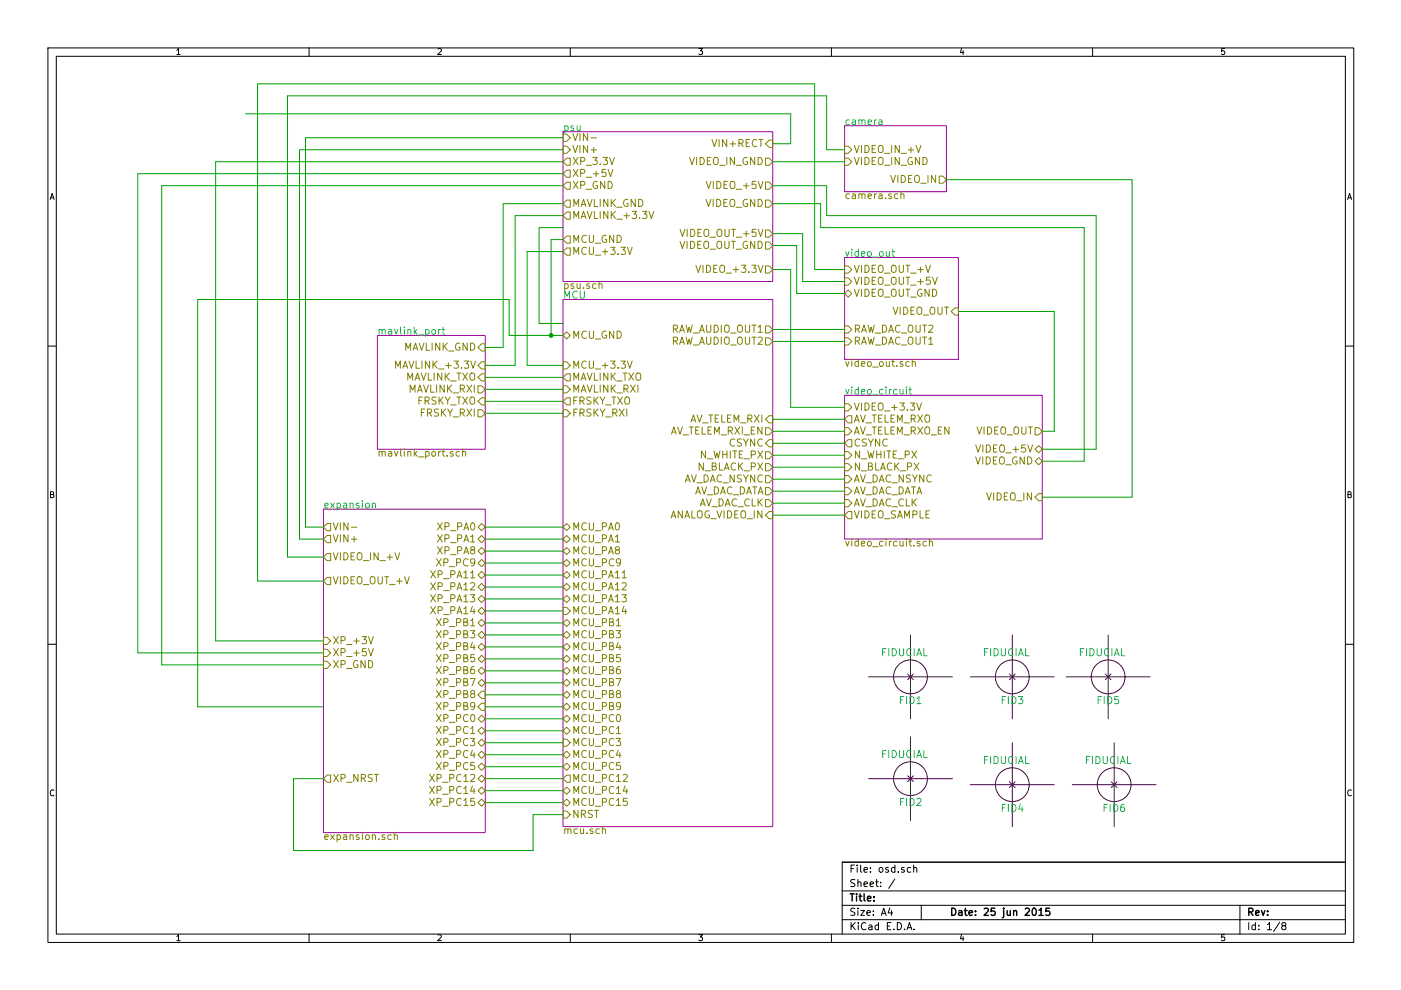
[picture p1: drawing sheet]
EESchema Schematic File Version 2  date Fri 26 Jun 2015 07:08:11 BST
LIBS:conn_20
LIBS:conn_6
LIBS:conn_5
LIBS:conn_3
LIBS:conn_2
LIBS:power
LIBS:device
LIBS:transistors
LIBS:conn
LIBS:linear
LIBS:regul
LIBS:74xx
LIBS:cmos4000
LIBS:adc-dac
LIBS:memory
LIBS:xilinx
LIBS:special
LIBS:microcontrollers
LIBS:dsp
LIBS:microchip
LIBS:analog_switches
LIBS:motorola
LIBS:texas
LIBS:intel
LIBS:audio
LIBS:interface
LIBS:digital-audio
LIBS:philips
LIBS:display
LIBS:cypress
LIBS:siliconi
LIBS:opto
LIBS:atmel
LIBS:contrib
LIBS:valves
LIBS:diodesch_ipc7531_2005
LIBS:led_ipc-7351_2005
LIBS:osd-cache
EELAYER 25  0
EELAYER END
$Descr A4 11700 8267
encoding utf-8
Sheet 1 8
Title ""
Date "25 jun 2015"
Rev ""
Comp ""
Comment1 ""
Comment2 ""
Comment3 ""
Comment4 ""
$EndDescr
NoConn ~ 9300 6550
NoConn ~ 8450 6550
NoConn ~ 7600 6500
NoConn ~ 9250 5650
NoConn ~ 8450 5650
NoConn ~ 7600 5650
$Comp
L FIDUCIAL FID6
U 1 1
P 9300 6550
F 0 "FID6" H 9300 6350 60  0000 C CNN
F 1 "FIDUCIAL" H 9250 6750 60  0000 C CNN
F 2 "FIDUCIAL" H 9300 6550 60  0001 C CNN
F 3 "none" H 9300 6550 60  0001 C CNN
F 4 "none" H 9300 6550 60  0001 C CNN "MFG Name"
F 5 "none" H 9300 6550 60  0001 C CNN "MFG Part Num"
F 6 "fiducial" H 9300 6550 60  0001 C CNN "Description"
	1    9300 6550
	1    0    0    -1  
$EndComp
$Comp
L FIDUCIAL FID4
U 1 1
P 8450 6550
F 0 "FID4" H 8450 6350 60  0000 C CNN
F 1 "FIDUCIAL" H 8400 6750 60  0000 C CNN
F 2 "FIDUCIAL" H 8450 6550 60  0001 C CNN
F 3 "none" H 8450 6550 60  0001 C CNN
F 4 "none" H 8450 6550 60  0001 C CNN "MFG Name"
F 5 "none" H 8450 6550 60  0001 C CNN "MFG Part Num"
F 6 "fiducial" H 8450 6550 60  0001 C CNN "Description"
	1    8450 6550
	1    0    0    -1  
$EndComp
$Comp
L FIDUCIAL FID2
U 1 1
P 7600 6500
F 0 "FID2" H 7600 6300 60  0000 C CNN
F 1 "FIDUCIAL" H 7550 6700 60  0000 C CNN
F 2 "FIDUCIAL" H 7600 6500 60  0001 C CNN
F 3 "none" H 7600 6500 60  0001 C CNN
F 4 "none" H 7600 6500 60  0001 C CNN "MFG Name"
F 5 "none" H 7600 6500 60  0001 C CNN "MFG Part Num"
F 6 "fiducial" H 7600 6500 60  0001 C CNN "Description"
	1    7600 6500
	1    0    0    -1  
$EndComp
$Comp
L FIDUCIAL FID5
U 1 1
P 9250 5650
F 0 "FID5" H 9250 5450 60  0000 C CNN
F 1 "FIDUCIAL" H 9200 5850 60  0000 C CNN
F 2 "FIDUCIAL" H 9250 5650 60  0001 C CNN
F 3 "none" H 9250 5650 60  0001 C CNN
F 4 "none" H 9250 5650 60  0001 C CNN "MFG Name"
F 5 "none" H 9250 5650 60  0001 C CNN "MFG Part Num"
F 6 "fiducial" H 9250 5650 60  0001 C CNN "Description"
	1    9250 5650
	1    0    0    -1  
$EndComp
$Comp
L FIDUCIAL FID3
U 1 1
P 8450 5650
F 0 "FID3" H 8450 5450 60  0000 C CNN
F 1 "FIDUCIAL" H 8400 5850 60  0000 C CNN
F 2 "FIDUCIAL" H 8450 5650 60  0001 C CNN
F 3 "none" H 8450 5650 60  0001 C CNN
F 4 "none" H 8450 5650 60  0001 C CNN "MFG Name"
F 5 "none" H 8450 5650 60  0001 C CNN "MFG Part Num"
F 6 "fiducial" H 8450 5650 60  0001 C CNN "Description"
	1    8450 5650
	1    0    0    -1  
$EndComp
$Comp
L FIDUCIAL FID1
U 1 1
P 7600 5650
F 0 "FID1" H 7600 5450 60  0000 C CNN
F 1 "FIDUCIAL" H 7550 5850 60  0000 C CNN
F 2 "FIDUCIAL" H 7600 5650 60  0001 C CNN
F 3 "none" H 7600 5650 60  0001 C CNN
F 4 "none" H 7600 5650 60  0001 C CNN "MFG Name"
F 5 "none" H 7600 5650 60  0001 C CNN "MFG Part Num"
F 6 "fiducial" H 7600 5650 60  0001 C CNN "Description"
	1    7600 5650
	1    0    0    -1  
$EndComp
Wire Wire Line
	4700 5900 4050 5900
Wire Wire Line
	4700 5600 4050 5600
Wire Wire Line
	4700 1150 2550 1150
Wire Wire Line
	2550 1150 2550 4400
Wire Wire Line
	2550 4400 2700 4400
Wire Wire Line
	4700 6800 4450 6800
Wire Wire Line
	4450 6800 4450 7100
Wire Wire Line
	4450 7100 2450 7100
Wire Wire Line
	2450 7100 2450 6500
Wire Wire Line
	2450 6500 2700 6500
Wire Wire Line
	4700 1350 1800 1350
Wire Wire Line
	1800 1350 1800 5350
Wire Wire Line
	1800 5350 2700 5350
Wire Wire Line
	4700 2100 4400 2100
Wire Wire Line
	4400 2100 4400 3050
Wire Wire Line
	4400 3050 4700 3050
Wire Wire Line
	7050 1250 6900 1250
Wire Wire Line
	6900 1250 6900 800 
Wire Wire Line
	6900 800  2400 800 
Wire Wire Line
	2400 800  2400 4650
Wire Wire Line
	2400 4650 2700 4650
Wire Wire Line
	6450 2850 7050 2850
Wire Wire Line
	4700 1450 1150 1450
Wire Wire Line
	1150 1450 1150 5450
Wire Wire Line
	1150 5450 2700 5450
Wire Wire Line
	4700 3350 4050 3350
Wire Wire Line
	4700 3150 4050 3150
Wire Wire Line
	4700 2000 4600 2000
Wire Wire Line
	4600 2000 4600 2800
Wire Wire Line
	4050 6700 4700 6700
Wire Wire Line
	4050 6500 4700 6500
Wire Wire Line
	4050 6300 4700 6300
Wire Wire Line
	4050 6100 4700 6100
Wire Wire Line
	4050 5700 4700 5700
Wire Wire Line
	4050 5500 4700 5500
Wire Wire Line
	4050 5300 4700 5300
Wire Wire Line
	4050 5100 4700 5100
Wire Wire Line
	4050 4900 4700 4900
Wire Wire Line
	4050 4700 4700 4700
Wire Wire Line
	4050 4500 4700 4500
Wire Wire Line
	6450 4300 7050 4300
Wire Wire Line
	8700 4150 9450 4150
Wire Wire Line
	9450 4150 9450 1500
Wire Wire Line
	9450 1500 7900 1500
Wire Wire Line
	6450 4000 7050 4000
Wire Wire Line
	7050 3800 6450 3800
Wire Wire Line
	7050 3600 6450 3600
Wire Wire Line
	8700 3600 8800 3600
Wire Wire Line
	8800 3600 8800 2600
Wire Wire Line
	8800 2600 8000 2600
Wire Wire Line
	7050 2350 6700 2350
Wire Wire Line
	6700 2350 6700 1950
Wire Wire Line
	6700 1950 6450 1950
Wire Wire Line
	8700 3850 9050 3850
Wire Wire Line
	9050 3850 9050 1900
Wire Wire Line
	9050 1900 6850 1900
Wire Wire Line
	6850 1900 6850 1700
Wire Wire Line
	6850 1700 6450 1700
Wire Wire Line
	6450 1350 7050 1350
Wire Wire Line
	6450 1550 6900 1550
Wire Wire Line
	6900 1550 6900 1800
Wire Wire Line
	6900 1800 9150 1800
Wire Wire Line
	9150 1800 9150 3750
Wire Wire Line
	9150 3750 8700 3750
Wire Wire Line
	6450 2050 6650 2050
Wire Wire Line
	6650 2050 6650 2450
Wire Wire Line
	6650 2450 7050 2450
Wire Wire Line
	7050 3500 6450 3500
Wire Wire Line
	7050 3700 6450 3700
Wire Wire Line
	7050 3900 6450 3900
Wire Wire Line
	6450 4100 7050 4100
Wire Wire Line
	7050 4200 6450 4200
Wire Wire Line
	4050 4400 4700 4400
Wire Wire Line
	4050 4600 4700 4600
Wire Wire Line
	4050 4800 4700 4800
Wire Wire Line
	4050 5000 4700 5000
Wire Wire Line
	4050 5200 4700 5200
Wire Wire Line
	4050 5400 4700 5400
Wire Wire Line
	4050 6000 4700 6000
Wire Wire Line
	4050 6200 4700 6200
Wire Wire Line
	4050 6400 4700 6400
Wire Wire Line
	4050 6600 4700 6600
Wire Wire Line
	4500 1900 4500 2700
Wire Wire Line
	4500 1900 4700 1900
Wire Wire Line
	4700 3250 4050 3250
Wire Wire Line
	4700 3450 4050 3450
Wire Wire Line
	2700 5550 1350 5550
Wire Wire Line
	1350 5550 1350 1550
Wire Wire Line
	1350 1550 4700 1550
Wire Wire Line
	7050 2750 6450 2750
Wire Wire Line
	4700 1700 4200 1700
Wire Wire Line
	4200 1700 4200 2900
Wire Wire Line
	4200 2900 4050 2900
Wire Wire Line
	2700 4850 2150 4850
Wire Wire Line
	2150 4850 2150 700 
Wire Wire Line
	2150 700  6800 700 
Wire Wire Line
	6800 700  6800 2250
Wire Wire Line
	6800 2250 7050 2250
Wire Wire Line
	4050 3050 4300 3050
Wire Wire Line
	4300 3050 4300 1800
Wire Wire Line
	4300 1800 4700 1800
Wire Wire Line
	6450 2250 6600 2250
Wire Wire Line
	6600 2250 6600 3400
Wire Wire Line
	6600 3400 7050 3400
Wire Wire Line
	4500 2700 4700 2700
Wire Wire Line
	2050 950  6600 950 
Wire Wire Line
	6600 950  6600 1200
Wire Wire Line
	6600 1200 6450 1200
Wire Wire Line
	2700 5900 1650 5900
Wire Wire Line
	1650 5900 1650 2500
Wire Wire Line
	1650 2500 4250 2500
Wire Wire Line
	4250 2500 4250 2800
Wire Wire Line
	4250 2800 4700 2800
Connection ~ 4600 2800
Wire Wire Line
	4700 1250 2500 1250
Wire Wire Line
	2500 1250 2500 4500
Wire Wire Line
	2500 4500 2700 4500
Wire Wire Line
	4700 5800 4050 5800
$Sheet
S 4700 2500 1750 4400
U 5433EE23
F0 "MCU" 60
F1 "mcu.sch" 60
F2 "N_BLACK_PX" O R 6450 3900 60 
F3 "N_WHITE_PX" O R 6450 3800 60 
F4 "CSYNC" I R 6450 3700 60 
F5 "FRSKY_TXO" O L 4700 3350 60 
F6 "AV_DAC_NSYNC" O R 6450 4000 60 
F7 "AV_DAC_DATA" O R 6450 4100 60 
F8 "AV_TELEM_RXI_EN" O R 6450 3600 60 
F9 "AV_TELEM_RXI" I R 6450 3500 60 
F10 "MAVLINK_RXI" I L 4700 3250 60 
F11 "MAVLINK_TXO" O L 4700 3150 60 
F12 "AV_DAC_CLK" O R 6450 4200 60 
F13 "ANALOG_VIDEO_IN" I R 6450 4300 60 
F14 "MCU_GND" B L 4700 2800 60 
F15 "MCU_PB1" B L 4700 5200 60 
F16 "MCU_PC5" B L 4700 6400 60 
F17 "MCU_PC4" B L 4700 6300 60 
F18 "MCU_PA1" B L 4700 4500 60 
F19 "MCU_PA0" B L 4700 4400 60 
F20 "MCU_PC3" I L 4700 6200 60 
F21 "MCU_PC1" B L 4700 6100 60 
F22 "MCU_PC0" B L 4700 6000 60 
F23 "MCU_PC15" B L 4700 6700 60 
F24 "MCU_PC14" B L 4700 6600 60 
F25 "MCU_PA8" B L 4700 4600 60 
F26 "MCU_PA11" B L 4700 4800 60 
F27 "MCU_PA12" B L 4700 4900 60 
F28 "MCU_PA13" B L 4700 5000 60 
F29 "MCU_PB3" B L 4700 5300 60 
F30 "MCU_PB4" B L 4700 5400 60 
F31 "MCU_PB5" B L 4700 5500 60 
F32 "MCU_PB6" B L 4700 5600 60 
F33 "MCU_PB7" B L 4700 5700 60 
F34 "MCU_PB8" B L 4700 5800 60 
F35 "MCU_PB9" B L 4700 5900 60 
F36 "MCU_PA14" I L 4700 5100 60 
F37 "MCU_PC9" B L 4700 4700 60 
F38 "FRSKY_RXI" I L 4700 3450 60 
F39 "MCU_PC12" O L 4700 6500 60 
F40 "MCU_+3.3V" I L 4700 3050 60 
F41 "RAW_AUDIO_OUT2" O R 6450 2850 60 
F42 "RAW_AUDIO_OUT1" O R 6450 2750 60 
F43 "NRST" I L 4700 6800 60 
$EndSheet
$Sheet
S 4700 1100 1750 1250
U 546F1A19
F0 "psu" 60
F1 "psu.sch" 60
F2 "VIDEO_GND" O R 6450 1700 60 
F3 "VIDEO_OUT_GND" O R 6450 2050 60 
F4 "MCU_GND" O L 4700 2000 60 
F5 "XP_GND" O L 4700 1550 60 
F6 "VIDEO_+5V" O R 6450 1550 60 
F7 "XP_+5V" O L 4700 1450 60 
F8 "VIDEO_IN_GND" O R 6450 1350 60 
F9 "VIDEO_OUT_+5V" O R 6450 1950 60 
F10 "MAVLINK_GND" O L 4700 1700 60 
F11 "VIN+" I L 4700 1250 60 
F12 "MAVLINK_+3.3V" O L 4700 1800 60 
F13 "VIDEO_+3.3V" O R 6450 2250 60 
F14 "MCU_+3.3V" O L 4700 2100 60 
F15 "XP_3.3V" O L 4700 1350 60 
F16 "VIN-" I L 4700 1150 60 
F17 "VIN+RECT" I R 6450 1200 60 
$EndSheet
$Sheet
S 7050 1050 850  550 
U 546F3145
F0 "camera" 60
F1 "camera.sch" 60
F2 "VIDEO_IN" O R 7900 1500 60 
F3 "VIDEO_IN_GND" I L 7050 1350 60 
F4 "VIDEO_IN_+V" I L 7050 1250 60 
$EndSheet
$Sheet
S 2700 4250 1350 2700
U 546D98A5
F0 "expansion" 60
F1 "expansion.sch" 60
F2 "XP_GND" I L 2700 5550 60 
F3 "XP_PC15" B R 4050 6700 60 
F4 "XP_PC14" B R 4050 6600 60 
F5 "XP_PC9" B R 4050 4700 60 
F6 "XP_PC5" B R 4050 6400 60 
F7 "XP_PC4" B R 4050 6300 60 
F8 "XP_PC3" B R 4050 6200 60 
F9 "XP_PC1" B R 4050 6100 60 
F10 "XP_PC0" B R 4050 6000 60 
F11 "XP_PB5" B R 4050 5500 60 
F12 "XP_PB4" B R 4050 5400 60 
F13 "XP_PB3" B R 4050 5300 60 
F14 "XP_PB1" B R 4050 5200 60 
F15 "XP_PA14" B R 4050 5100 60 
F16 "XP_PA13" B R 4050 5000 60 
F17 "XP_PA12" B R 4050 4900 60 
F18 "XP_PA11" B R 4050 4800 60 
F19 "XP_PA8" B R 4050 4600 60 
F20 "XP_PA1" B R 4050 4500 60 
F21 "XP_PA0" B R 4050 4400 60 
F22 "XP_+5V" I L 2700 5450 60 
F23 "XP_PC12" B R 4050 6500 60 
F24 "XP_+3V" I L 2700 5350 60 
F25 "VIDEO_OUT_+V" O L 2700 4850 60 
F26 "VIDEO_IN_+V" O L 2700 4650 60 
F27 "XP_NRST" O L 2700 6500 60 
F28 "VIN-" O L 2700 4400 60 
F29 "VIN+" O L 2700 4500 60 
F30 "XP_PB9" I R 4050 5900 60 
F31 "XP_PB7" B R 4050 5700 60 
F32 "XP_PB6" B R 4050 5600 60 
F33 "XP_PB8" I R 4050 5800 60 
$EndSheet
$Sheet
S 3150 2800 900  950 
U 546C8634
F0 "mavlink_port" 60
F1 "mavlink_port.sch" 60
F2 "MAVLINK_TXO" I R 4050 3150 60 
F3 "MAVLINK_RXI" O R 4050 3250 60 
F4 "FRSKY_TXO" I R 4050 3350 60 
F5 "MAVLINK_GND" I R 4050 2900 60 
F6 "FRSKY_RXI" O R 4050 3450 60 
F7 "MAVLINK_+3.3V" I R 4050 3050 60 
$EndSheet
$Sheet
S 7050 2150 950  850 
U 54675A51
F0 "video_out" 60
F1 "video_out.sch" 60
F2 "RAW_DAC_OUT2" I L 7050 2750 60 
F3 "RAW_DAC_OUT1" I L 7050 2850 60 
F4 "VIDEO_OUT_GND" B L 7050 2450 60 
F5 "VIDEO_OUT" I R 8000 2600 60 
F6 "VIDEO_OUT_+5V" I L 7050 2350 60 
F7 "VIDEO_OUT_+V" I L 7050 2250 60 
$EndSheet
$Sheet
S 7050 3300 1650 1200
U 544A4CB8
F0 "video_circuit" 60
F1 "video_circuit.sch" 60
F2 "AV_DAC_CLK" I L 7050 4200 60 
F3 "AV_DAC_DATA" I L 7050 4100 60 
F4 "AV_DAC_NSYNC" I L 7050 4000 60 
F5 "N_WHITE_PX" I L 7050 3800 60 
F6 "N_BLACK_PX" I L 7050 3900 60 
F7 "VIDEO_IN" I R 8700 4150 60 
F8 "VIDEO_OUT" O R 8700 3600 60 
F9 "CSYNC" O L 7050 3700 60 
F10 "VIDEO_SAMPLE" O L 7050 4300 60 
F11 "AV_TELEM_RXO_EN" I L 7050 3600 60 
F12 "AV_TELEM_RXO" O L 7050 3500 60 
F13 "VIDEO_+5V" B R 8700 3750 60 
F14 "VIDEO_GND" B R 8700 3850 60 
F15 "VIDEO_+3.3V" I L 7050 3400 60 
$EndSheet
$EndSCHEMATC
